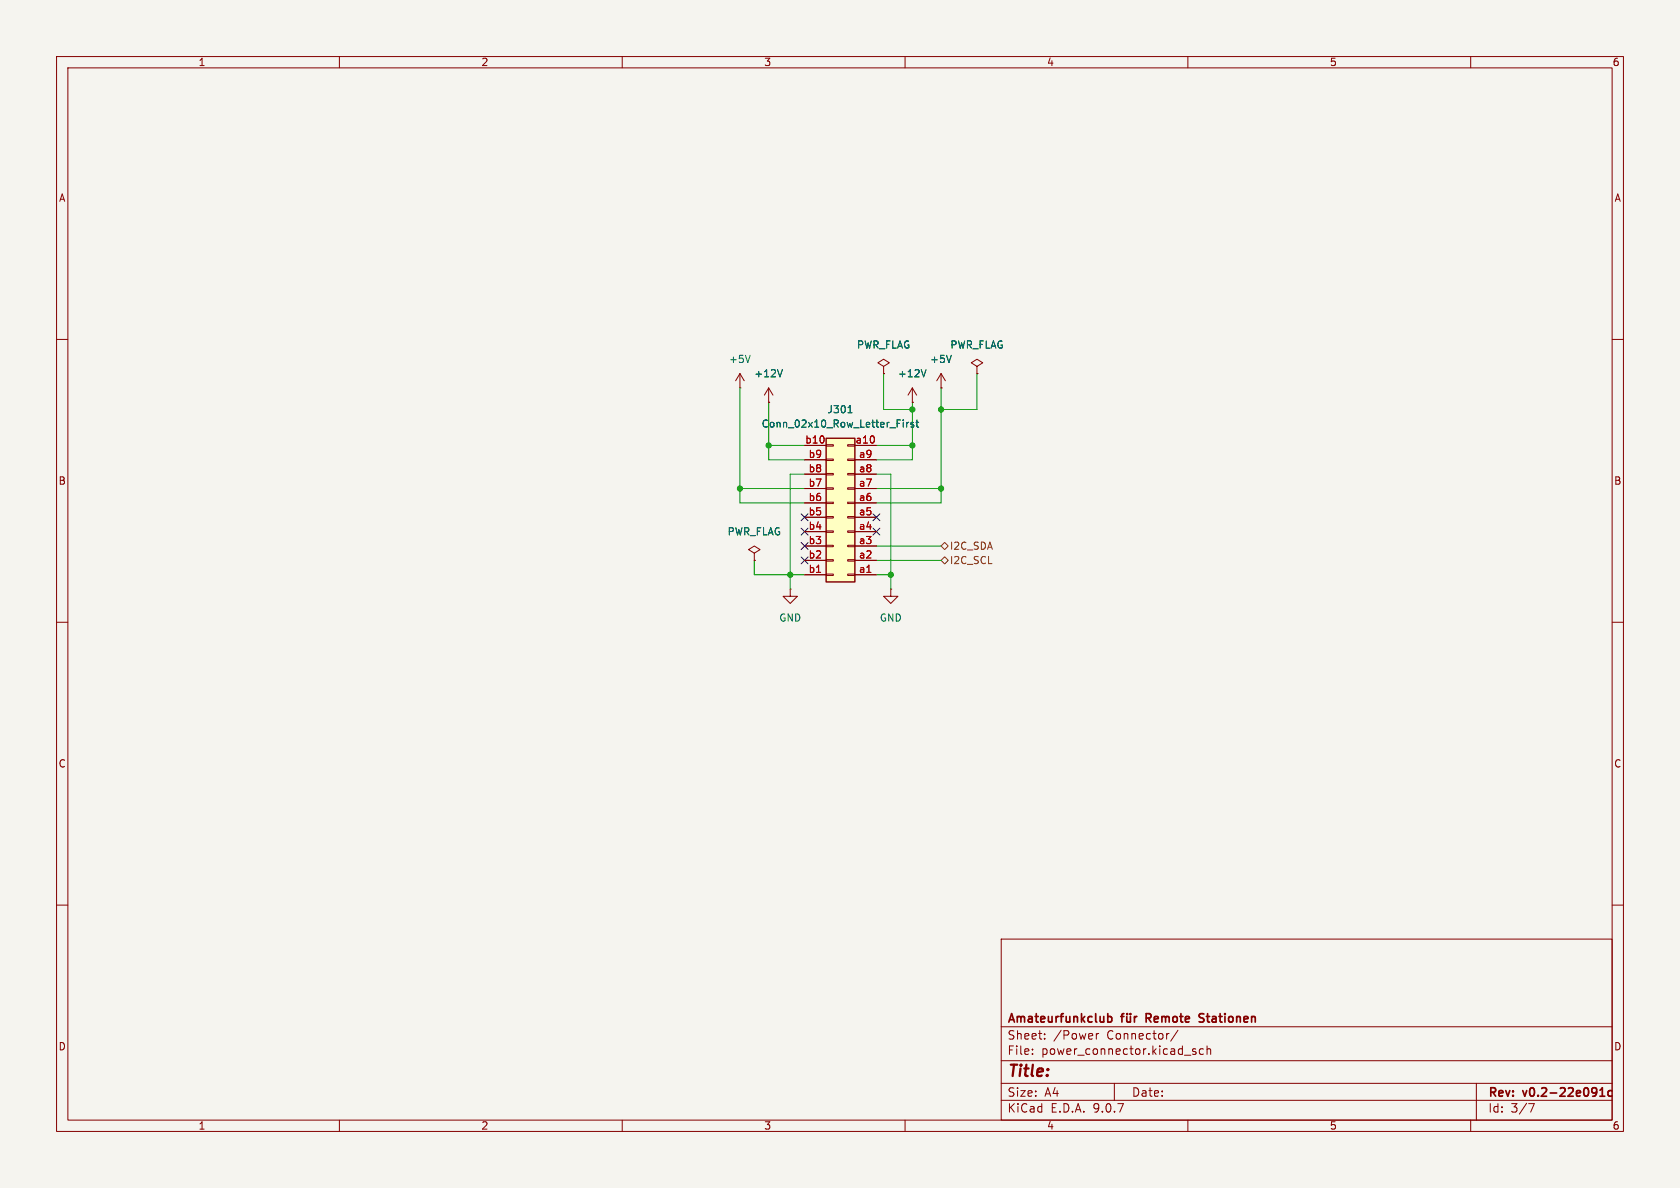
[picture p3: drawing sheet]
<svg xmlns="http://www.w3.org/2000/svg" width="297mm" height="210mm" viewBox="0 0 297 210" stroke-linecap="round" stroke-linejoin="round" font-family="sans-serif">
<path d="M0 0h297v210h-297z" fill="#f5f4ef" stroke="#f5f4ef" stroke-width=".18"/>
<g fill="none" stroke="#840000" stroke-width=".18">
<path d="M10 10h277v190h-277zM12 12h273v186h-273zM60 10v2M110 10v2M160 10v2M210 10v2M260 10v2M10 60h2M130.8 68.6h.1M130.8 66l-.8 1.3M130.8 66l.8 1.3M130.8 66v2.6"/>
<path d="M135.9 71.1h.1M135.9 68.6l-.8 1.3M135.9 68.6l.8 1.3M135.9 68.6v2.5M156.2 64.8l1-.7-1-.6-1 .6 1 .7v1.2M156.2 66h.1M161.3 71.1h.1M161.3 68.6l-.8 1.3M161.3 68.6l.8 1.3M161.3 68.6v2.5M172.7 64.8l1-.7-1-.6-1 .6 1 .7v1.2M172.7 66h.1"/>
<path d="M285 60h2M133.3 97.8l1.1-.6-1.1-.7-1 .7 1 .6v1.3M133.3 99.1h.1M10 110h2M139.7 104.1v1.3h1.3l-1.3 1.3-1.3-1.3h1.3M139.7 104.1h.1M157.5 104.1v1.3h1.2l-1.2 1.3-1.3-1.3h1.3M157.5 104.1h.1M285 110h2M10 160h2M177 166h108v32h-108zM285 160h2"/>
<path d="M60 198v2M110 198v2M160 198v2M177 194.5h108M177 191.5h108M177 187.5h108M177 181.5h108M182.5 186.3v.1M182.5 185.5v.1M184.7 183.6v.1M184.7 182.8v.1M193.8 182.7v1"/>
<path d="M194.2 182.7l-.2 .1-.2 .2M197 191.5v3M208.2 182.1l-1.2 2M210 198v2M211.4 185.5l-.4-.1-.2 .2 .1 .2 .5 .2v.3h-.6M212.7 185.5l-.4-.1-.3 .3v.4l.2 .2h.5M213.4 185.5l.2-.1 .4 .1v.9M213.4 184.9v1.5M260 198v2M261 191.5v6.5M270.2 195.1h1l-.6 1.5"/>
</g>
<g fill="none" stroke="#840000" stroke-width=".3">
<path d="M195.8 179.8l.5-.1 .3 .3v.4l-.2 .2h-.6M198.1 179.7h.6M198.7 179.2l-.4 .2v1.3M199.2 179.7l.1 .9 .3 .1 .2-.2M199.3 179.2v.1M199.8 179.2v.1M199.8 179.7v1M200.6 179.7v1M201 179.7l-.3 .1-.1 .2M202.6 180h.6M203.2 179.2h-.6v1.5M212.8 179.3l-.5-.1-.3 .3 .1 .3 .6 .2"/>
<path d="M212 180.6h.7M282.8 193.8h.9M282.8 192.7l.5-.4v1.5M285 192.9l-.4-.1-.3 .3v.4l.1 .2h.6"/>
</g>
<path d="M132.6 62.8l-.4 1.3M138.3 65.3l-.4 1.3M163.7 65.3l-.4 1.3" fill="none" stroke="#006464" stroke-width=".18"/>
<path d="M146 77.5h5.1v25.4h-5.1z" fill="#ffffc2"/>
<path d="M146 77.5h5.1v25.4h-5.1z" fill="none" stroke="#840000" stroke-width=".25"/>
<g fill="none" stroke="#840000" stroke-width=".18">
<path d="M135.9 71.1h.1M142.2 78.7h3.8M146 78.6h1.3v.3h-1.3zM149.9 78.6h1.2v.3h-1.2zM151.1 78.7h3.8M156.2 66h.1M161.3 71.1h.1M166.4 68.6h.1M166.4 66l-.8 1.3M166.4 66l.7 1.3M166.4 66v2.6M172.7 66h.1"/>
<path d="M133.3 99.1h.1M142.2 99.1h3.8M142.2 96.5h3.8M142.2 94h3.8M142.2 91.4h3.8M142.2 88.9h3.8M142.2 86.4h3.8M142.2 83.8h3.8M142.2 81.3h3.8M146 98.9h1.3v.3h-1.3zM146 96.4h1.3v.2h-1.3zM146 93.9h1.3v.2h-1.3z"/>
<path d="M146 91.3h1.3v.3h-1.3zM146 88.8h1.3v.2h-1.3zM146 86.2h1.3v.3h-1.3zM146 83.7h1.3v.2h-1.3zM146 81.2h1.3v.2h-1.3zM149.9 98.9h1.2v.3h-1.2zM149.9 96.4h1.2v.2h-1.2zM149.9 93.9h1.2v.2h-1.2zM149.9 91.3h1.2v.3h-1.2zM149.9 88.8h1.2v.2h-1.2zM149.9 86.2h1.2v.3h-1.2zM149.9 83.7h1.2v.2h-1.2z"/>
<path d="M149.9 81.2h1.2v.2h-1.2zM151.1 99.1h3.8M151.1 96.5h3.8M151.1 94h3.8M151.1 91.4h3.8M151.1 88.9h3.8M151.1 86.4h3.8M151.1 83.8h3.8M151.1 81.3h3.8M142.2 101.6h3.8M146 101.5h1.3v.2h-1.3zM149.9 101.5h1.2v.2h-1.2z"/>
<path d="M151.1 101.6h3.8"/>
</g>
<path d="M138.3 65.3l-.4 1.3M149.9 73h.7M159.7 74.2v.2M159.7 74.7v.8M160.3 74.7v.8M160.7 74.7l-.4 .2M161.5 74.7h-.3l-.2 .1 .1 .2 .4 .1v.3h-.5M161.9 74.7h.5M162.1 74.2v1.1l.3 .2M163.7 65.3l-.4 1.3M168.2 62.8l-.4 1.3" fill="none" stroke="#006464" stroke-width=".18"/>
<path d="M166.4 96.5l.6-.6 .6 .6-.6 .7zM166.4 99.1l.6-.7 .6 .7-.6 .6z" fill="none" stroke="#725600" stroke-width=".18"/>
<g fill="none" stroke="#009600" stroke-width=".18">
<path d="M130.8 68.6v20.3h11.4M135.9 71.1v10.2h6.3M135.9 78.7h6.3M154.9 78.7h6.4M156.2 66v6.4h5.1M161.3 71.1v10.2h-6.4M166.4 68.6v20.3h-11.5M172.7 66v6.4h-6.3M130.8 86.4h11.4M133.3 99.1v2.5h8.9M142.2 83.8h-2.5v20.3M154.9 83.8h2.6v20.3"/>
<path d="M154.9 86.4h11.5M154.9 99.1h11.5M154.9 96.5h11.5M154.9 101.6h2.6"/>
</g>
<path d="M141.6 95.9l1.2 1.2M141.6 98.5l1.2 1.2M141.6 90.8l1.2 1.2M141.6 93.4l1.2 1.2M142.8 95.9l-1.2 1.2M142.8 98.5l-1.2 1.2M142.8 90.8l-1.2 1.2M142.8 93.4l-1.2 1.2M154.3 90.8l1.2 1.2M154.3 93.4l1.2 1.2M155.5 90.8l-1.2 1.2M155.5 93.4l-1.2 1.2" fill="none" stroke="#000084" stroke-width=".18"/>
<g fill="#009600" stroke="#009600" stroke-width=".18">
<circle cx="139.7" cy="101.6" r=".46"/>
<circle cx="130.8" cy="86.4" r=".46"/>
<circle cx="135.9" cy="78.7" r=".46"/>
<circle cx="161.3" cy="78.7" r=".46"/>
<circle cx="157.5" cy="101.6" r=".46"/>
<circle cx="166.4" cy="86.4" r=".46"/>
<circle cx="161.3" cy="72.4" r=".46"/>
<circle cx="166.4" cy="72.4" r=".46"/>
</g>
<text font-size="2.8" fill="#840000" x="178" y="190.9">Title:</text>
<g font-size="2.1" fill="#840000">
<text x="178" y="184">Sheet:</text>
<text x="178" y="181.2">Amateurfunkclub</text>
<text x="186.2" y="184">/Power</text>
<text x="195.7" y="184">Connector/</text>
<text x="203.3" y="181.2">Remote</text>
<text x="213.3" y="181.2">Stationen</text>
<text x="178" y="186.7">File:</text>
<text x="184.1" y="186.7">power_connector.kicad_sch</text>
<text x="178" y="196.9">KiCad</text>
<text x="178" y="194.1">Size:</text>
<text x="184.7" y="194.1">A4</text>
<text x="185.7" y="196.9">E.D.A.</text>
<text x="193.3" y="196.9">9.0.7</text>
<text x="200" y="194.1">Date:</text>
<text x="263" y="194.3">Rev:</text>
<text x="263" y="196.9">Id:</text>
<text x="267.1" y="196.9">3/7</text>
<text x="269.4" y="194.3">v0.2-22e091c</text>
</g>
<g font-size="1.8" fill="#840000">
<text x="35" y="11.9">1</text>
<text x="85" y="11.9">2</text>
<text x="135" y="11.9">3</text>
<text x="185" y="11.9">4</text>
<text x="235" y="11.9">5</text>
<text x="285" y="11.9">6</text>
<text x="10.3" y="35.9">A</text>
<text x="285.3" y="35.9">A</text>
<text x="10.3" y="85.9">B</text>
<text x="285.3" y="85.9">B</text>
<text x="10.3" y="135.9">C</text>
<text x="285.3" y="135.9">C</text>
<text x="10.3" y="185.9">D</text>
<text x="285.3" y="185.9">D</text>
<text x="35" y="199.9">1</text>
<text x="85" y="199.9">2</text>
<text x="135" y="199.9">3</text>
<text x="185" y="199.9">4</text>
<text x="235" y="199.9">5</text>
<text x="285" y="199.9">6</text>
</g>
<g font-size="1.8" fill="#006464">
<text x="128.8" y="64.4">+5V</text>
<text x="151.4" y="61.8">PWR_FLAG</text>
<text x="164.3" y="64.4">+5V</text>
<text x="167.9" y="61.8">PWR_FLAG</text>
<text x="133.2" y="66.9">+12V</text>
<text x="158.6" y="66.9">+12V</text>
<text x="134.5" y="75.8">Conn_02x10_Row_Letter_First</text>
<text x="146.2" y="73.3">J301</text>
<text x="128.5" y="94.8">PWR_FLAG</text>
<text x="137.7" y="110.1">GND</text>
<text x="155.4" y="110.1">GND</text>
</g>
<g font-size="1.8" fill="#a90000">
<text x="142.3" y="78.5">b10</text>
<text x="142.9" y="83.6">b8</text>
<text x="142.9" y="81">b9</text>
<text x="151.1" y="78.5">a10</text>
<text x="151.8" y="83.6">a8</text>
<text x="151.8" y="81">a9</text>
<text x="142.9" y="88.6">b6</text>
<text x="142.9" y="86.1">b7</text>
<text x="151.8" y="88.6">a6</text>
<text x="151.8" y="86.1">a7</text>
<text x="142.9" y="93.7">b4</text>
<text x="142.9" y="91.2">b5</text>
<text x="151.8" y="93.7">a4</text>
<text x="151.8" y="91.2">a5</text>
<text x="142.9" y="101.3">b1</text>
<text x="142.9" y="98.8">b2</text>
<text x="142.9" y="96.3">b3</text>
<text x="151.8" y="101.3">a1</text>
<text x="151.8" y="98.8">a2</text>
<text x="151.8" y="96.3">a3</text>
</g>
<g font-size="1.8" fill="#725600">
<text x="167.8" y="97.4">I2C_SDA</text>
<text x="167.8" y="99.9">I2C_SCL</text>
</g>
</svg>
